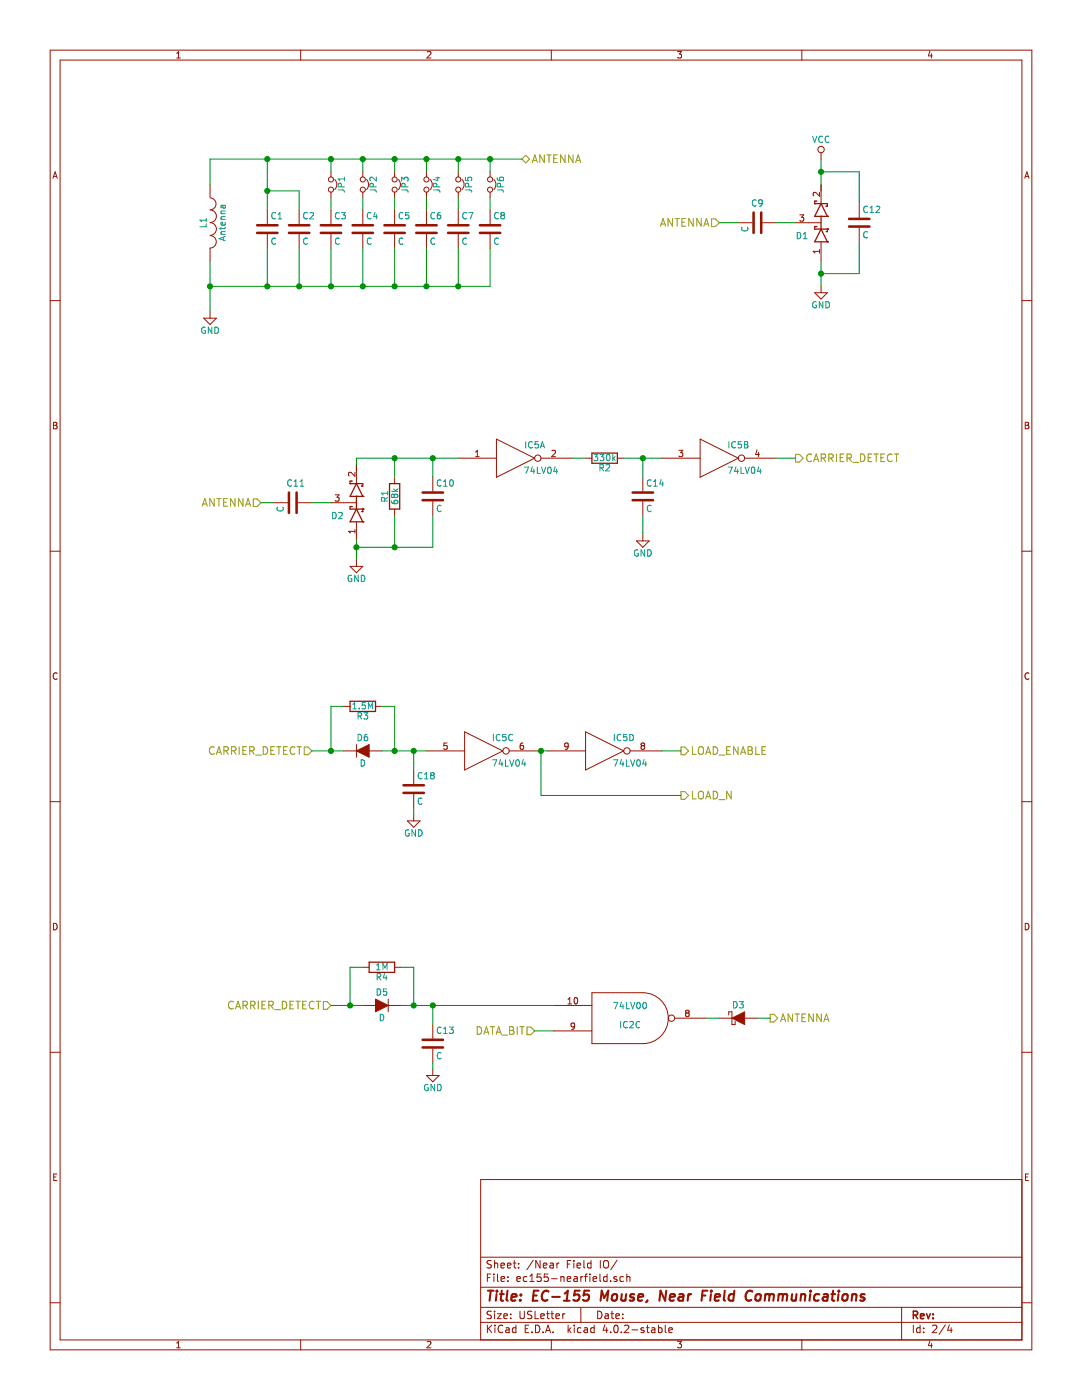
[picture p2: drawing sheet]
EESchema Schematic File Version 2
LIBS:power
LIBS:device
LIBS:transistors
LIBS:conn
LIBS:linear
LIBS:regul
LIBS:74xx
LIBS:cmos4000
LIBS:adc-dac
LIBS:memory
LIBS:xilinx
LIBS:microcontrollers
LIBS:dsp
LIBS:microchip
LIBS:analog_switches
LIBS:motorola
LIBS:texas
LIBS:intel
LIBS:audio
LIBS:interface
LIBS:digital-audio
LIBS:philips
LIBS:display
LIBS:cypress
LIBS:siliconi
LIBS:opto
LIBS:atmel
LIBS:contrib
LIBS:valves
LIBS:wacom-mouse-cache
EELAYER 25 0
EELAYER END
$Descr USLetter 8500 11000 portrait
encoding utf-8
Sheet 2 4
Title "EC-155 Mouse, Near Field Communications"
Date ""
Rev ""
Comp ""
Comment1 ""
Comment2 ""
Comment3 ""
Comment4 ""
$EndDescr
$Comp
L 7400 IC2
U 3 1
P 4950 8000
F 0 "IC2" H 4950 8050 50  0000 C CNN
F 1 "74LV00" H 4950 7900 50  0000 C CNN
F 2 "" H 4950 8000 50  0000 C CNN
F 3 "" H 4950 8000 50  0000 C CNN
	3    4950 8000
	1    0    0    1   
$EndComp
$Comp
L 74HCT04 IC5
U 1 1
P 4050 3600
F 0 "IC5" H 4200 3700 50  0000 C CNN
F 1 "74LV04" H 4250 3500 50  0000 C CNN
F 2 "" H 4050 3600 50  0000 C CNN
F 3 "" H 4050 3600 50  0000 C CNN
	1    4050 3600
	1    0    0    -1  
$EndComp
$Comp
L 74HCT04 IC5
U 2 1
P 5650 3600
F 0 "IC5" H 5800 3700 50  0000 C CNN
F 1 "74LV04" H 5850 3500 50  0000 C CNN
F 2 "" H 5650 3600 50  0000 C CNN
F 3 "" H 5650 3600 50  0000 C CNN
	2    5650 3600
	1    0    0    -1  
$EndComp
$Comp
L 74HCT04 IC5
U 3 1
P 3800 5900
F 0 "IC5" H 3950 6000 50  0000 C CNN
F 1 "74LV04" H 4000 5800 50  0000 C CNN
F 2 "" H 3800 5900 50  0000 C CNN
F 3 "" H 3800 5900 50  0000 C CNN
	3    3800 5900
	1    0    0    -1  
$EndComp
$Comp
L 74HCT04 IC5
U 4 1
P 4750 5900
F 0 "IC5" H 4900 6000 50  0000 C CNN
F 1 "74LV04" H 4950 5800 50  0000 C CNN
F 2 "" H 4750 5900 50  0000 C CNN
F 3 "" H 4750 5900 50  0000 C CNN
	4    4750 5900
	1    0    0    -1  
$EndComp
$Comp
L INDUCTOR L1
U 1 1
P 1650 1750
F 0 "L1" V 1600 1750 50  0000 C CNN
F 1 "Antenna" V 1750 1750 50  0000 C CNN
F 2 "" H 1650 1750 50  0000 C CNN
F 3 "" H 1650 1750 50  0000 C CNN
	1    1650 1750
	1    0    0    -1  
$EndComp
$Comp
L C C1
U 1 1
P 2100 1800
F 0 "C1" H 2125 1900 50  0000 L CNN
F 1 "C" H 2125 1700 50  0000 L CNN
F 2 "" H 2138 1650 50  0000 C CNN
F 3 "" H 2100 1800 50  0000 C CNN
	1    2100 1800
	1    0    0    -1  
$EndComp
$Comp
L C C2
U 1 1
P 2350 1800
F 0 "C2" H 2375 1900 50  0000 L CNN
F 1 "C" H 2375 1700 50  0000 L CNN
F 2 "" H 2388 1650 50  0000 C CNN
F 3 "" H 2350 1800 50  0000 C CNN
	1    2350 1800
	1    0    0    -1  
$EndComp
$Comp
L C C3
U 1 1
P 2600 1800
F 0 "C3" H 2625 1900 50  0000 L CNN
F 1 "C" H 2625 1700 50  0000 L CNN
F 2 "" H 2638 1650 50  0000 C CNN
F 3 "" H 2600 1800 50  0000 C CNN
	1    2600 1800
	1    0    0    -1  
$EndComp
$Comp
L C C4
U 1 1
P 2850 1800
F 0 "C4" H 2875 1900 50  0000 L CNN
F 1 "C" H 2875 1700 50  0000 L CNN
F 2 "" H 2888 1650 50  0000 C CNN
F 3 "" H 2850 1800 50  0000 C CNN
	1    2850 1800
	1    0    0    -1  
$EndComp
$Comp
L C C5
U 1 1
P 3100 1800
F 0 "C5" H 3125 1900 50  0000 L CNN
F 1 "C" H 3125 1700 50  0000 L CNN
F 2 "" H 3138 1650 50  0000 C CNN
F 3 "" H 3100 1800 50  0000 C CNN
	1    3100 1800
	1    0    0    -1  
$EndComp
$Comp
L C C6
U 1 1
P 3350 1800
F 0 "C6" H 3375 1900 50  0000 L CNN
F 1 "C" H 3375 1700 50  0000 L CNN
F 2 "" H 3388 1650 50  0000 C CNN
F 3 "" H 3350 1800 50  0000 C CNN
	1    3350 1800
	1    0    0    -1  
$EndComp
$Comp
L C C7
U 1 1
P 3600 1800
F 0 "C7" H 3625 1900 50  0000 L CNN
F 1 "C" H 3625 1700 50  0000 L CNN
F 2 "" H 3638 1650 50  0000 C CNN
F 3 "" H 3600 1800 50  0000 C CNN
	1    3600 1800
	1    0    0    -1  
$EndComp
$Comp
L C C8
U 1 1
P 3850 1800
F 0 "C8" H 3875 1900 50  0000 L CNN
F 1 "C" H 3875 1700 50  0000 L CNN
F 2 "" H 3888 1650 50  0000 C CNN
F 3 "" H 3850 1800 50  0000 C CNN
	1    3850 1800
	1    0    0    -1  
$EndComp
$Comp
L Jumper_NC_Small JP1
U 1 1
P 2600 1450
F 0 "JP1" H 2600 1530 50  0000 C CNN
F 1 "Jumper_NC_Small" H 2610 1390 50  0001 C CNN
F 2 "" H 2600 1450 50  0000 C CNN
F 3 "" H 2600 1450 50  0000 C CNN
	1    2600 1450
	0    1    1    0   
$EndComp
$Comp
L Jumper_NC_Small JP2
U 1 1
P 2850 1450
F 0 "JP2" H 2850 1530 50  0000 C CNN
F 1 "Jumper_NC_Small" H 2860 1390 50  0001 C CNN
F 2 "" H 2850 1450 50  0000 C CNN
F 3 "" H 2850 1450 50  0000 C CNN
	1    2850 1450
	0    1    1    0   
$EndComp
$Comp
L Jumper_NC_Small JP3
U 1 1
P 3100 1450
F 0 "JP3" H 3100 1530 50  0000 C CNN
F 1 "Jumper_NC_Small" H 3110 1390 50  0001 C CNN
F 2 "" H 3100 1450 50  0000 C CNN
F 3 "" H 3100 1450 50  0000 C CNN
	1    3100 1450
	0    1    1    0   
$EndComp
$Comp
L Jumper_NC_Small JP4
U 1 1
P 3350 1450
F 0 "JP4" H 3350 1530 50  0000 C CNN
F 1 "Jumper_NC_Small" H 3360 1390 50  0001 C CNN
F 2 "" H 3350 1450 50  0000 C CNN
F 3 "" H 3350 1450 50  0000 C CNN
	1    3350 1450
	0    1    1    0   
$EndComp
$Comp
L Jumper_NC_Small JP5
U 1 1
P 3600 1450
F 0 "JP5" H 3600 1530 50  0000 C CNN
F 1 "Jumper_NC_Small" H 3610 1390 50  0001 C CNN
F 2 "" H 3600 1450 50  0000 C CNN
F 3 "" H 3600 1450 50  0000 C CNN
	1    3600 1450
	0    1    1    0   
$EndComp
$Comp
L Jumper_NC_Small JP6
U 1 1
P 3850 1450
F 0 "JP6" H 3850 1530 50  0000 C CNN
F 1 "Jumper_NC_Small" H 3860 1390 50  0001 C CNN
F 2 "" H 3850 1450 50  0000 C CNN
F 3 "" H 3850 1450 50  0000 C CNN
	1    3850 1450
	0    1    1    0   
$EndComp
$Comp
L GND #PWR?
U 1 1
P 1650 2450
F 0 "#PWR?" H 1650 2200 50  0001 C CNN
F 1 "GND" H 1650 2300 50  0000 C CNN
F 2 "" H 1650 2450 50  0000 C CNN
F 3 "" H 1650 2450 50  0000 C CNN
	1    1650 2450
	1    0    0    -1  
$EndComp
$Comp
L R R3
U 1 1
P 2850 5550
F 0 "R3" V 2930 5550 50  0000 C CNN
F 1 "1.5M" V 2850 5550 50  0000 C CNN
F 2 "" V 2780 5550 50  0000 C CNN
F 3 "" H 2850 5550 50  0000 C CNN
	1    2850 5550
	0    1    1    0   
$EndComp
$Comp
L C C18
U 1 1
P 3250 6200
F 0 "C18" H 3275 6300 50  0000 L CNN
F 1 "C" H 3275 6100 50  0000 L CNN
F 2 "" H 3288 6050 50  0000 C CNN
F 3 "" H 3250 6200 50  0000 C CNN
	1    3250 6200
	1    0    0    -1  
$EndComp
$Comp
L D D6
U 1 1
P 2850 5900
F 0 "D6" H 2850 6000 50  0000 C CNN
F 1 "D" H 2850 5800 50  0000 C CNN
F 2 "" H 2850 5900 50  0000 C CNN
F 3 "" H 2850 5900 50  0000 C CNN
	1    2850 5900
	1    0    0    -1  
$EndComp
$Comp
L GND #PWR?
U 1 1
P 3250 6400
F 0 "#PWR?" H 3250 6150 50  0001 C CNN
F 1 "GND" H 3250 6250 50  0000 C CNN
F 2 "" H 3250 6400 50  0000 C CNN
F 3 "" H 3250 6400 50  0000 C CNN
	1    3250 6400
	1    0    0    -1  
$EndComp
$Comp
L R R2
U 1 1
P 4750 3600
F 0 "R2" V 4830 3600 50  0000 C CNN
F 1 "330k" V 4750 3600 50  0000 C CNN
F 2 "" V 4680 3600 50  0000 C CNN
F 3 "" H 4750 3600 50  0000 C CNN
	1    4750 3600
	0    1    1    0   
$EndComp
$Comp
L C C14
U 1 1
P 5050 3900
F 0 "C14" H 5075 4000 50  0000 L CNN
F 1 "C" H 5075 3800 50  0000 L CNN
F 2 "" H 5088 3750 50  0000 C CNN
F 3 "" H 5050 3900 50  0000 C CNN
	1    5050 3900
	1    0    0    -1  
$EndComp
$Comp
L GND #PWR?
U 1 1
P 5050 4200
F 0 "#PWR?" H 5050 3950 50  0001 C CNN
F 1 "GND" H 5050 4050 50  0000 C CNN
F 2 "" H 5050 4200 50  0000 C CNN
F 3 "" H 5050 4200 50  0000 C CNN
	1    5050 4200
	1    0    0    -1  
$EndComp
$Comp
L D_Schottky_x2_Serial_AKC D2
U 1 1
P 2800 3950
F 0 "D2" V 2700 3800 50  0000 C CNN
F 1 "D_Schottky_x2_Serial_AKC" H 2800 4050 50  0001 C CNN
F 2 "" H 2800 3950 50  0000 C CNN
F 3 "" H 2800 3950 50  0000 C CNN
	1    2800 3950
	0    1    -1   0   
$EndComp
$Comp
L C C10
U 1 1
P 3400 3900
F 0 "C10" H 3425 4000 50  0000 L CNN
F 1 "C" H 3425 3800 50  0000 L CNN
F 2 "" H 3438 3750 50  0000 C CNN
F 3 "" H 3400 3900 50  0000 C CNN
	1    3400 3900
	1    0    0    -1  
$EndComp
$Comp
L R R1
U 1 1
P 3100 3900
F 0 "R1" V 3180 3900 50  0000 C CNN
F 1 "68k" V 3100 3900 50  0000 C CNN
F 2 "" V 3030 3900 50  0000 C CNN
F 3 "" H 3100 3900 50  0000 C CNN
	1    3100 3900
	-1   0    0    1   
$EndComp
$Comp
L GND #PWR?
U 1 1
P 2800 4400
F 0 "#PWR?" H 2800 4150 50  0001 C CNN
F 1 "GND" H 2800 4250 50  0000 C CNN
F 2 "" H 2800 4400 50  0000 C CNN
F 3 "" H 2800 4400 50  0000 C CNN
	1    2800 4400
	1    0    0    -1  
$EndComp
$Comp
L D_Schottky D3
U 1 1
P 5800 8000
F 0 "D3" H 5800 8100 50  0000 C CNN
F 1 "D_Schottky" H 5800 7900 50  0001 C CNN
F 2 "" H 5800 8000 50  0000 C CNN
F 3 "" H 5800 8000 50  0000 C CNN
	1    5800 8000
	1    0    0    -1  
$EndComp
$Comp
L C C11
U 1 1
P 2300 3950
F 0 "C11" V 2150 3900 50  0000 L CNN
F 1 "C" H 2325 3850 50  0000 L CNN
F 2 "" H 2338 3800 50  0000 C CNN
F 3 "" H 2300 3950 50  0000 C CNN
	1    2300 3950
	0    1    1    0   
$EndComp
$Comp
L C C9
U 1 1
P 5950 1750
F 0 "C9" V 5800 1700 50  0000 L CNN
F 1 "C" H 5975 1650 50  0000 L CNN
F 2 "" H 5988 1600 50  0000 C CNN
F 3 "" H 5950 1750 50  0000 C CNN
	1    5950 1750
	0    1    1    0   
$EndComp
$Comp
L D_Schottky_x2_Serial_AKC D1
U 1 1
P 6450 1750
F 0 "D1" V 6350 1600 50  0000 C CNN
F 1 "D_Schottky_x2_Serial_AKC" H 6450 1850 50  0001 C CNN
F 2 "" H 6450 1750 50  0000 C CNN
F 3 "" H 6450 1750 50  0000 C CNN
	1    6450 1750
	0    1    -1   0   
$EndComp
$Comp
L C C12
U 1 1
P 6750 1750
F 0 "C12" H 6775 1850 50  0000 L CNN
F 1 "C" H 6775 1650 50  0000 L CNN
F 2 "" H 6788 1600 50  0000 C CNN
F 3 "" H 6750 1750 50  0000 C CNN
	1    6750 1750
	1    0    0    -1  
$EndComp
$Comp
L GND #PWR?
U 1 1
P 6450 2250
F 0 "#PWR?" H 6450 2000 50  0001 C CNN
F 1 "GND" H 6450 2100 50  0000 C CNN
F 2 "" H 6450 2250 50  0000 C CNN
F 3 "" H 6450 2250 50  0000 C CNN
	1    6450 2250
	1    0    0    -1  
$EndComp
$Comp
L VCC #PWR?
U 1 1
P 6450 1250
F 0 "#PWR?" H 6450 1100 50  0001 C CNN
F 1 "VCC" H 6450 1400 50  0000 C CNN
F 2 "" H 6450 1250 50  0000 C CNN
F 3 "" H 6450 1250 50  0000 C CNN
	1    6450 1250
	1    0    0    -1  
$EndComp
$Comp
L D D5
U 1 1
P 3000 7900
F 0 "D5" H 3000 8000 50  0000 C CNN
F 1 "D" H 3000 7800 50  0000 C CNN
F 2 "" H 3000 7900 50  0000 C CNN
F 3 "" H 3000 7900 50  0000 C CNN
	1    3000 7900
	-1   0    0    -1  
$EndComp
$Comp
L C C13
U 1 1
P 3400 8200
F 0 "C13" H 3425 8300 50  0000 L CNN
F 1 "C" H 3425 8100 50  0000 L CNN
F 2 "" H 3438 8050 50  0000 C CNN
F 3 "" H 3400 8200 50  0000 C CNN
	1    3400 8200
	1    0    0    -1  
$EndComp
$Comp
L R R4
U 1 1
P 3000 7600
F 0 "R4" V 3080 7600 50  0000 C CNN
F 1 "1M" V 3000 7600 50  0000 C CNN
F 2 "" V 2930 7600 50  0000 C CNN
F 3 "" H 3000 7600 50  0000 C CNN
	1    3000 7600
	0    1    1    0   
$EndComp
$Comp
L GND #PWR?
U 1 1
P 3400 8400
F 0 "#PWR?" H 3400 8150 50  0001 C CNN
F 1 "GND" H 3400 8250 50  0000 C CNN
F 2 "" H 3400 8400 50  0000 C CNN
F 3 "" H 3400 8400 50  0000 C CNN
	1    3400 8400
	1    0    0    -1  
$EndComp
Text HLabel 5650 1750 0    60   Input ~ 0
ANTENNA
Text HLabel 4100 1250 2    60   BiDi ~ 0
ANTENNA
Text HLabel 6050 8000 2    60   Output ~ 0
ANTENNA
Text HLabel 2050 3950 0    60   Input ~ 0
ANTENNA
Text HLabel 6250 3600 2    60   Output ~ 0
CARRIER_DETECT
Text HLabel 2600 7900 0    60   Input ~ 0
CARRIER_DETECT
Text HLabel 4200 8100 0    60   Input ~ 0
DATA_BIT
Text HLabel 2450 5900 0    60   Input ~ 0
CARRIER_DETECT
Text HLabel 5350 5900 2    60   Output ~ 0
LOAD_ENABLE
Text HLabel 5350 6250 2    60   Output ~ 0
LOAD_N
Wire Wire Line
	1650 2050 1650 2450
Wire Wire Line
	1650 2250 3850 2250
Wire Wire Line
	2100 2250 2100 1950
Wire Wire Line
	2350 2250 2350 1950
Connection ~ 2100 2250
Wire Wire Line
	2600 2250 2600 1950
Connection ~ 2350 2250
Wire Wire Line
	2850 2250 2850 1950
Connection ~ 2600 2250
Wire Wire Line
	3100 2250 3100 1950
Wire Wire Line
	3350 2250 3350 1950
Connection ~ 3100 2250
Wire Wire Line
	3600 2250 3600 1950
Connection ~ 3350 2250
Wire Wire Line
	3850 2250 3850 1950
Connection ~ 3600 2250
Connection ~ 2850 2250
Wire Wire Line
	2350 1650 2350 1500
Wire Wire Line
	2350 1500 2100 1500
Wire Wire Line
	2100 1250 2100 1650
Wire Wire Line
	1650 1250 4100 1250
Wire Wire Line
	1650 1250 1650 1450
Connection ~ 2100 1500
Wire Wire Line
	2600 1550 2600 1650
Wire Wire Line
	2850 1550 2850 1650
Wire Wire Line
	3100 1550 3100 1650
Wire Wire Line
	3350 1550 3350 1650
Wire Wire Line
	3600 1550 3600 1650
Wire Wire Line
	3850 1550 3850 1650
Wire Wire Line
	2600 1250 2600 1350
Connection ~ 2100 1250
Wire Wire Line
	2850 1250 2850 1350
Connection ~ 2600 1250
Wire Wire Line
	3100 1250 3100 1350
Connection ~ 2850 1250
Wire Wire Line
	3350 1250 3350 1350
Connection ~ 3100 1250
Wire Wire Line
	3600 1250 3600 1350
Connection ~ 3350 1250
Wire Wire Line
	3850 1250 3850 1350
Connection ~ 3600 1250
Connection ~ 1650 2250
Wire Wire Line
	4250 5900 4300 5900
Wire Wire Line
	3000 5900 3350 5900
Wire Wire Line
	2450 5900 2700 5900
Wire Wire Line
	3250 6050 3250 5900
Connection ~ 3250 5900
Wire Wire Line
	3000 5550 3100 5550
Wire Wire Line
	3100 5550 3100 5900
Connection ~ 3100 5900
Wire Wire Line
	2700 5550 2600 5550
Wire Wire Line
	2600 5550 2600 5900
Connection ~ 2600 5900
Wire Wire Line
	3250 6350 3250 6400
Wire Wire Line
	4900 3600 5200 3600
Wire Wire Line
	5050 3750 5050 3600
Connection ~ 5050 3600
Wire Wire Line
	5050 4200 5050 4050
Wire Wire Line
	2800 4250 2800 4400
Wire Wire Line
	2800 3600 3600 3600
Wire Wire Line
	3400 3600 3400 3750
Wire Wire Line
	3100 3600 3100 3750
Connection ~ 3400 3600
Wire Wire Line
	2800 4300 3400 4300
Wire Wire Line
	3100 4300 3100 4050
Connection ~ 2800 4300
Wire Wire Line
	3400 4300 3400 4050
Connection ~ 3100 4300
Wire Wire Line
	2800 3600 2800 3650
Connection ~ 3100 3600
Wire Wire Line
	4500 3600 4600 3600
Connection ~ 3850 1250
Wire Wire Line
	2450 3950 2600 3950
Wire Wire Line
	6250 1750 6100 1750
Wire Wire Line
	6450 2050 6450 2250
Wire Wire Line
	6450 2150 6750 2150
Wire Wire Line
	6750 2150 6750 1900
Connection ~ 6450 2150
Wire Wire Line
	6450 1250 6450 1450
Wire Wire Line
	6450 1350 6750 1350
Wire Wire Line
	6750 1350 6750 1600
Connection ~ 6450 1350
Wire Wire Line
	4250 5900 4250 6250
Connection ~ 4250 5900
Wire Wire Line
	3150 7900 4350 7900
Wire Wire Line
	3150 7600 3250 7600
Wire Wire Line
	3250 7600 3250 7900
Connection ~ 3250 7900
Wire Wire Line
	2850 7600 2750 7600
Wire Wire Line
	2750 7600 2750 7900
Wire Wire Line
	2600 7900 2850 7900
Wire Wire Line
	3400 7900 3400 8050
Connection ~ 3400 7900
Wire Wire Line
	3400 8350 3400 8400
Connection ~ 2750 7900
Wire Wire Line
	5550 8000 5650 8000
Wire Wire Line
	6050 8000 5950 8000
Wire Wire Line
	5800 1750 5650 1750
Wire Wire Line
	2150 3950 2050 3950
Wire Wire Line
	6100 3600 6250 3600
Wire Wire Line
	4200 8100 4350 8100
Wire Wire Line
	4250 6250 5350 6250
Wire Wire Line
	5200 5900 5350 5900
$EndSCHEMATC
